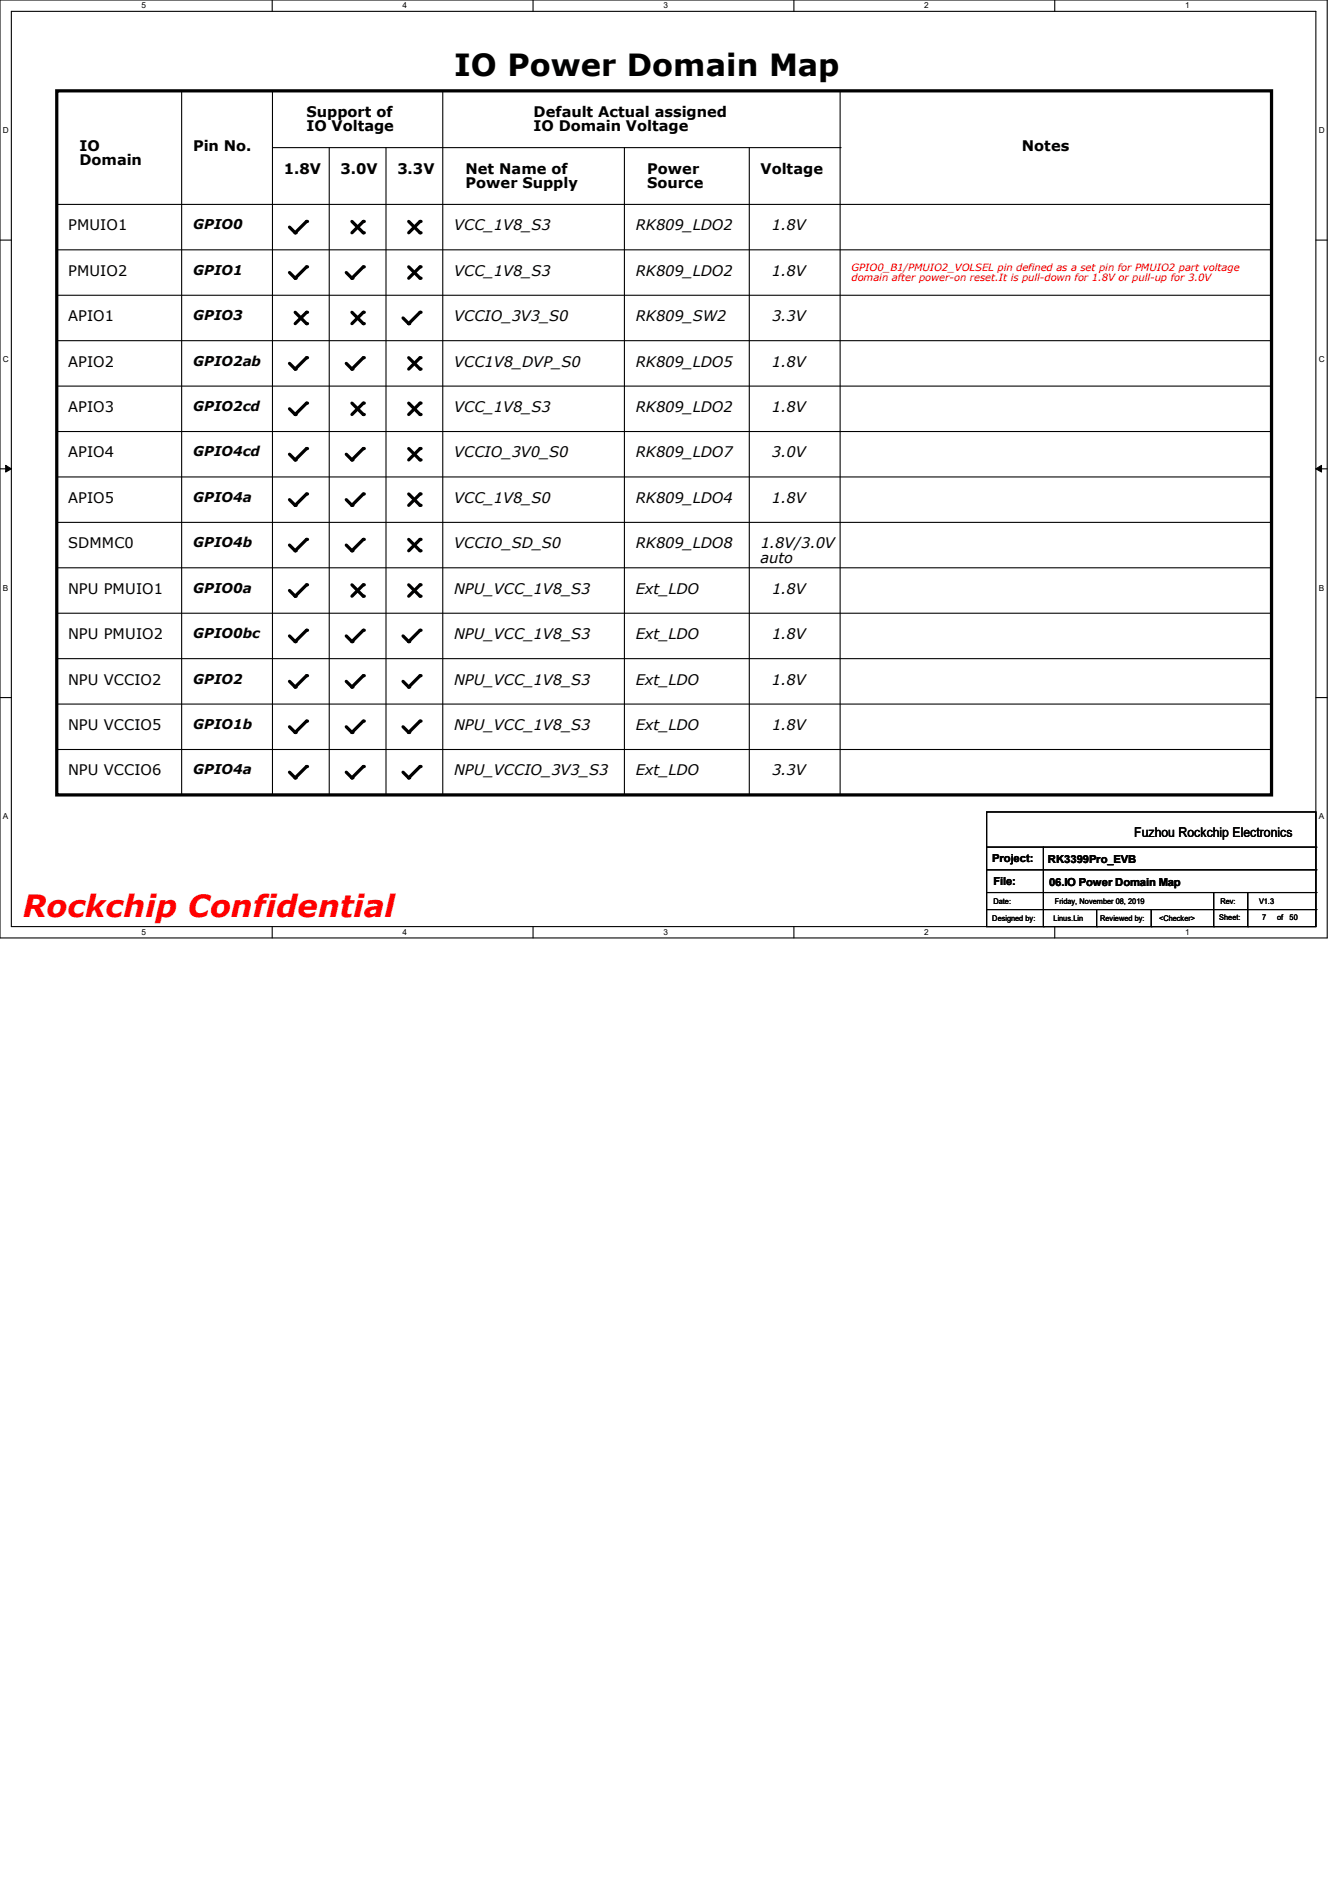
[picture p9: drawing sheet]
<svg xmlns="http://www.w3.org/2000/svg" width="210mm" height="297mm" viewBox="0 0 210 297" stroke-linecap="round" stroke-linejoin="round" font-family="sans-serif">
<path d="M0 0h207.9v146.9h-207.9zM1.8 1.8h204.3v143.3h-204.3z" fill="none" stroke="#000" stroke-width=".17"/>
<g fill="#fff">
<path d="M22.2 .2h.7v1.4h-.7z"/>
<path d="M22.2 145.2h.7v1.4h-.7z"/>
</g>
<path d="M42.6 0v1.8M42.6 145.1v1.8" fill="none" stroke="#000" stroke-width=".17"/>
<g fill="#fff">
<path d="M63 .2h.7v1.4h-.7z"/>
<path d="M63 145.2h.7v1.4h-.7z"/>
</g>
<path d="M83.5 0v1.8M83.5 145.1v1.8" fill="none" stroke="#000" stroke-width=".17"/>
<g fill="#fff">
<path d="M103.9 .2h.7v1.4h-.7z"/>
<path d="M103.9 145.2h.7v1.4h-.7z"/>
</g>
<path d="M124.3 0v1.8M124.3 145.1v1.8" fill="none" stroke="#000" stroke-width=".17"/>
<g fill="#fff">
<path d="M144.7 .2h.7v1.4h-.7z"/>
<path d="M144.7 145.2h.7v1.4h-.7z"/>
</g>
<path d="M165.2 0v1.8M165.2 145.1v1.8" fill="none" stroke="#000" stroke-width=".17"/>
<g fill="#fff">
<path d="M185.6 .2h.7v1.4h-.7z"/>
<path d="M185.6 145.2h.7v1.4h-.7z"/>
<path d="M.5 19.7h.9v1.4h-.9z"/>
<path d="M206.5 19.7h.9v1.4h-.9z"/>
<path d="M.5 55.5h.9v1.4h-.9z"/>
<path d="M206.5 55.5h.9v1.4h-.9z"/>
</g>
<path d="M0 37.6h1.8M206.1 37.6h1.8" fill="none" stroke="#000" stroke-width=".17"/>
<g fill="#fff">
<path d="M.5 91.3h.8v1.4h-.8z"/>
<path d="M206.5 91.3h.8v1.4h-.8z"/>
</g>
<path d="M0 73.4h1.8M206.1 73.4h1.8" fill="none" stroke="#000" stroke-width=".17"/>
<path d="M.9 72.9l.9 .5-.9 .5zM206.1 73.4l.9-.5v1z" fill="#000" stroke="#000" stroke-width=".16"/>
<g fill="#fff">
<path d="M.5 127.1h.8v1.4h-.8z"/>
<path d="M206.5 127.1h.8v1.4h-.8z"/>
</g>
<g fill="none" stroke="#000" stroke-width=".17">
<path d="M28.4 14.2v110.3M42.7 14.2v110.3M69.3 14.2v110.3M131.6 14.2v110.3M8.9 32h190.2M8.9 39.1h190.2M42.7 23.1h88.9M51.6 23.1v101.4M60.5 23.1v101.4M97.8 23.1v101.4M117.3 23.1v101.4M131.6 23.1h.1"/>
<path d="M199.1 32h.1M199.1 39.1h.1M8.9 46.2h190.2M8.9 53.3h190.2M199.1 46.2h.1M199.1 53.3h.1M8.9 60.5h190.2M8.9 67.6h190.2M8.9 74.7h190.2M199.1 60.5h.1M199.1 67.6h.1M199.1 74.7h.1"/>
<path d="M8.9 81.8h190.2M8.9 88.9h190.2M8.9 96h190.2M199.1 81.8h.1M199.1 88.9h.1M199.1 96h.1M0 109.2h1.8M8.9 103.1h190.2M8.9 110.2h190.2M8.9 117.3h190.2M199.1 103.1h.1M199.1 110.2h.1"/>
<path d="M199.1 117.3h.1M206.1 109.2h1.8M28.4 124.5h.1M42.7 124.5h.1M51.6 124.5h.1M60.5 124.5h.1M69.3 124.5h.1M97.8 124.5h.1M117.3 124.5h.1M131.6 124.5h.1M154.5 127.1h51.6v18h-51.6zM154.5 132.6h51.6"/>
<path d="M154.5 136.2h51.6M154.5 139.7h51.6M163.4 132.6v12.5M190.1 139.7v5.4M195.4 139.7v5.4M206.1 132.6h.1M206.1 136.2h.1M206.1 139.7h.1M154.5 142.4h51.6M163.4 145.1h.1M171.7 145.1h.1M171.7 142.4v2.7"/>
<path d="M180.3 145.1h.1M180.3 142.4v2.7M190.1 145.1h.1M195.4 145.1h.1M206.1 142.4h.1"/>
</g>
<g fill="none" stroke="#000" stroke-width=".51">
<path d="M8.9 14.2h190.2v110.3h-190.2zM48 34.7l-1.8 1.7-.9-.8M55.1 34.7l1.8 1.7M56.9 34.7l-1.8 1.7M64 34.7l1.8 1.7M65.8 34.7l-1.8 1.7M46.2 48.9l1.8 1.8M48 41.8l-1.8 1.8-.9-.9M48 56l-1.8 1.8-.9-.9M48 48.9l-1.8 1.8M55.1 48.9l1.8 1.8M56.9 41.8l-1.8 1.8-.9-.9"/>
<path d="M56.9 56l-1.8 1.8-.9-.9M56.9 48.9l-1.8 1.8M64 41.8l1.8 1.8M64 56l1.8 1.8M65.8 41.8l-1.8 1.8M65.8 56l-1.8 1.8M65.8 48.9l-1.8 1.8-.9-.9M48 70.2l-1.8 1.8-.9-.9M48 77.3l-1.8 1.8-.9-.9M48 63.1l-1.8 1.8-.9-.9M55.1 63.1l1.8 1.8M56.9 70.2l-1.8 1.8-.9-.9"/>
<path d="M56.9 77.3l-1.8 1.8-.9-.9M56.9 63.1l-1.8 1.8M64 70.2l1.8 1.8M64 77.3l1.8 1.8M64 63.1l1.8 1.8M65.8 70.2l-1.8 1.8M65.8 77.3l-1.8 1.8M65.8 63.1l-1.8 1.8M48 84.5l-1.8 1.7-.9-.9M48 91.6l-1.8 1.7-.9-.8M48 98.7l-1.8 1.8-.9-.9M55.1 91.6l1.8 1.7"/>
<path d="M56.9 84.5l-1.8 1.7-.9-.9M56.9 91.6l-1.8 1.7M56.9 98.7l-1.8 1.8-.9-.9M64 84.5l1.8 1.7M64 91.6l1.8 1.7M65.8 84.5l-1.8 1.7M65.8 98.7l-1.8 1.8-.9-.9M65.8 91.6l-1.8 1.7M48 105.8l-1.8 1.8-.9-.9M48 112.9l-1.8 1.8-.9-.9M56.9 105.8l-1.8 1.8-.9-.9M56.9 112.9l-1.8 1.8-.9-.9"/>
<path d="M65.8 105.8l-1.8 1.8-.9-.9M65.8 112.9l-1.8 1.8-.9-.9M48 120l-1.8 1.8-.9-.9M56.9 120l-1.8 1.8-.9-.9M65.8 120l-1.8 1.8-.9-.9"/>
</g>
<g fill="#000">
<circle cx="46.2" cy="36.4" r=".25"/>
<circle cx="48" cy="34.7" r=".25"/>
<circle cx="56.9" cy="34.7" r=".25"/>
<circle cx="56.9" cy="36.4" r=".25"/>
<circle cx="65.8" cy="36.4" r=".25"/>
<circle cx="65.8" cy="34.7" r=".25"/>
<circle cx="46.2" cy="43.6" r=".25"/>
<circle cx="46.2" cy="57.8" r=".25"/>
<circle cx="48" cy="41.8" r=".25"/>
<circle cx="48" cy="48.9" r=".25"/>
<circle cx="48" cy="50.7" r=".25"/>
<circle cx="48" cy="56" r=".25"/>
<circle cx="55.1" cy="43.6" r=".25"/>
<circle cx="55.1" cy="57.8" r=".25"/>
<circle cx="56.9" cy="41.8" r=".25"/>
<circle cx="56.9" cy="50.7" r=".25"/>
<circle cx="56.9" cy="56" r=".25"/>
<circle cx="56.9" cy="48.9" r=".25"/>
<circle cx="64" cy="50.7" r=".25"/>
<circle cx="65.8" cy="57.8" r=".25"/>
<circle cx="65.8" cy="56" r=".25"/>
<circle cx="65.8" cy="48.9" r=".25"/>
<circle cx="65.8" cy="43.6" r=".25"/>
<circle cx="65.8" cy="41.8" r=".25"/>
<circle cx="46.2" cy="72" r=".25"/>
<circle cx="46.2" cy="79.1" r=".25"/>
<circle cx="46.2" cy="64.9" r=".25"/>
<circle cx="48" cy="70.2" r=".25"/>
<circle cx="48" cy="77.3" r=".25"/>
<circle cx="48" cy="63.1" r=".25"/>
<circle cx="55.1" cy="79.1" r=".25"/>
<circle cx="55.1" cy="72" r=".25"/>
<circle cx="56.9" cy="70.2" r=".25"/>
<circle cx="56.9" cy="77.3" r=".25"/>
<circle cx="56.9" cy="64.9" r=".25"/>
<circle cx="56.9" cy="63.1" r=".25"/>
<circle cx="65.8" cy="72" r=".25"/>
<circle cx="65.8" cy="64.9" r=".25"/>
<circle cx="65.8" cy="63.1" r=".25"/>
<circle cx="65.8" cy="70.2" r=".25"/>
<circle cx="65.8" cy="77.3" r=".25"/>
<circle cx="65.8" cy="79.1" r=".25"/>
<circle cx="46.2" cy="86.2" r=".25"/>
<circle cx="46.2" cy="93.3" r=".25"/>
<circle cx="48" cy="98.7" r=".25"/>
<circle cx="48" cy="84.5" r=".25"/>
<circle cx="48" cy="91.6" r=".25"/>
<circle cx="55.1" cy="86.2" r=".25"/>
<circle cx="56.9" cy="98.7" r=".25"/>
<circle cx="56.9" cy="84.5" r=".25"/>
<circle cx="56.9" cy="91.6" r=".25"/>
<circle cx="56.9" cy="93.3" r=".25"/>
<circle cx="65.8" cy="84.5" r=".25"/>
<circle cx="65.8" cy="86.2" r=".25"/>
<circle cx="65.8" cy="91.6" r=".25"/>
<circle cx="65.8" cy="93.3" r=".25"/>
<circle cx="65.8" cy="98.7" r=".25"/>
<circle cx="46.2" cy="107.6" r=".25"/>
<circle cx="46.2" cy="114.7" r=".25"/>
<circle cx="46.2" cy="100.5" r=".25"/>
<circle cx="48" cy="112.9" r=".25"/>
<circle cx="48" cy="105.8" r=".25"/>
<circle cx="55.1" cy="100.5" r=".25"/>
<circle cx="55.1" cy="107.6" r=".25"/>
<circle cx="55.1" cy="114.7" r=".25"/>
<circle cx="56.9" cy="105.8" r=".25"/>
<circle cx="56.9" cy="112.9" r=".25"/>
<circle cx="64" cy="107.6" r=".25"/>
<circle cx="64" cy="100.5" r=".25"/>
<circle cx="64" cy="114.7" r=".25"/>
<circle cx="65.8" cy="105.8" r=".25"/>
<circle cx="65.8" cy="112.9" r=".25"/>
<circle cx="46.2" cy="121.8" r=".25"/>
<circle cx="48" cy="120" r=".25"/>
<circle cx="55.1" cy="121.8" r=".25"/>
<circle cx="56.9" cy="120" r=".25"/>
<circle cx="64" cy="121.8" r=".25"/>
<circle cx="65.8" cy="120" r=".25"/>
</g>
<text font-size="4.8" x="71.1" y="11.9">IO Power Domain Map</text>
<text font-size="4.8" fill="#f00" x="3.6" y="143.5">Rockchip Confidential</text>
<g font-size="2.3">
<text x="12.4" y="23.6">IO</text>
<text x="30.2" y="23.6">Pin No.</text>
<text x="48" y="18.3">Support of</text>
<text x="48" y="20.6">IO Voltage</text>
<text x="83.6" y="18.3">Default Actual assigned</text>
<text x="83.6" y="20.6">IO Domain Voltage</text>
<text x="160" y="23.6">Notes</text>
<text x="12.4" y="25.9">Domain</text>
<text x="44.4" y="27.2">1.8V</text>
<text x="53.3" y="27.2">3.0V</text>
<text x="62.2" y="27.2">3.3V</text>
<text x="72.9" y="27.2">Net Name of</text>
<text x="72.9" y="29.5">Power Supply</text>
<text x="101.3" y="27.2">Power</text>
<text x="101.3" y="29.5">Source</text>
<text x="119.1" y="27.2">Voltage</text>
<text x="10.7" y="36.1">PMUIO1</text>
<text x="71.1" y="36.1">VCC_1V8_S3</text>
<text x="99.6" y="36.1">RK809_LDO2</text>
<text x="120.9" y="36.1">1.8V</text>
<text x="10.7" y="43.2">PMUIO2</text>
<text x="71.1" y="43.2">VCC_1V8_S3</text>
<text x="99.6" y="43.2">RK809_LDO2</text>
<text x="120.9" y="43.2">1.8V</text>
<text x="10.7" y="50.3">APIO1</text>
<text x="71.1" y="50.3">VCCIO_3V3_S0</text>
<text x="99.6" y="50.3">RK809_SW2</text>
<text x="120.9" y="50.3">3.3V</text>
<text x="10.7" y="57.4">APIO2</text>
<text x="71.1" y="57.4">VCC1V8_DVP_S0</text>
<text x="99.6" y="57.4">RK809_LDO5</text>
<text x="120.9" y="57.4">1.8V</text>
<text x="10.7" y="64.5">APIO3</text>
<text x="71.1" y="64.5">VCC_1V8_S3</text>
<text x="99.6" y="64.5">RK809_LDO2</text>
<text x="120.9" y="64.5">1.8V</text>
<text x="10.7" y="71.6">APIO4</text>
<text x="71.1" y="71.6">VCCIO_3V0_S0</text>
<text x="99.6" y="71.6">RK809_LDO7</text>
<text x="120.9" y="71.6">3.0V</text>
<text x="10.7" y="78.7">APIO5</text>
<text x="71.1" y="78.7">VCC_1V8_S0</text>
<text x="99.6" y="78.7">RK809_LDO4</text>
<text x="120.9" y="78.7">1.8V</text>
<text x="10.7" y="85.9">SDMMC0</text>
<text x="71.1" y="85.9">VCCIO_SD_S0</text>
<text x="99.6" y="85.9">RK809_LDO8</text>
<text x="119.1" y="88.1">auto</text>
<text x="119.1" y="85.9">1.8V/3.0V</text>
<text x="10.7" y="93">NPU PMUIO1</text>
<text x="71.1" y="93">NPU_VCC_1V8_S3</text>
<text x="99.6" y="93">Ext_LDO</text>
<text x="120.9" y="93">1.8V</text>
<text x="10.7" y="100.1">NPU PMUIO2</text>
<text x="71.1" y="100.1">NPU_VCC_1V8_S3</text>
<text x="99.6" y="100.1">Ext_LDO</text>
<text x="120.9" y="100.1">1.8V</text>
<text x="10.7" y="107.2">NPU VCCIO2</text>
<text x="71.1" y="107.2">NPU_VCC_1V8_S3</text>
<text x="99.6" y="107.2">Ext_LDO</text>
<text x="120.9" y="107.2">1.8V</text>
<text x="10.7" y="114.3">NPU VCCIO5</text>
<text x="71.1" y="114.3">NPU_VCC_1V8_S3</text>
<text x="99.6" y="114.3">Ext_LDO</text>
<text x="120.9" y="114.3">1.8V</text>
<text x="10.7" y="121.4">NPU VCCIO6</text>
<text x="71.1" y="121.4">NPU_VCCIO_3V3_S3</text>
<text x="99.6" y="121.4">Ext_LDO</text>
<text x="120.9" y="121.4">3.3V</text>
</g>
<g font-size="2.1">
<text x="30.2" y="35.9">GPIO0</text>
<text x="30.2" y="43">GPIO1</text>
<text x="30.2" y="50.1">GPIO3</text>
<text x="30.2" y="57.2">GPIO2ab</text>
<text x="30.2" y="64.3">GPIO2cd</text>
<text x="30.2" y="71.5">GPIO4cd</text>
<text x="30.2" y="78.6">GPIO4a</text>
<text x="30.2" y="85.7">GPIO4b</text>
<text x="30.2" y="92.8">GPIO0a</text>
<text x="30.2" y="99.9">GPIO0bc</text>
<text x="30.2" y="107">GPIO2</text>
<text x="30.2" y="114.1">GPIO1b</text>
<text x="30.2" y="121.2">GPIO4a</text>
<text x="177.6" y="131">Fuzhou Rockchip Electronics</text>
</g>
<g font-size="1.7">
<text x="155.4" y="135">Project:</text>
<text x="164.1" y="135.1">RK3399Pro_EVB</text>
<text x="155.6" y="138.5">File:</text>
<text x="164.3" y="138.7">06.IO Power Domain Map</text>
</g>
<g font-size="1.6" fill="#f00">
<text x="133.3" y="42.5">GPIO0_B1/PMUIO2_VOLSEL pin defined as a set pin for PMUIO2 part voltage</text>
<text x="133.3" y="44.1">domain after power-on reset.It is pull-down for 1.8V or pull-up for 3.0V</text>
</g>
<g font-size="1.3">
<text x="22.2" y="1.3">5</text>
<text x="63" y="1.3">4</text>
<text x="103.9" y="1.3">3</text>
<text x="144.7" y="1.3">2</text>
<text x="185.6" y="1.3">1</text>
<text x=".5" y="20.8">D</text>
<text x="206.5" y="20.8">D</text>
<text x=".5" y="56.6">C</text>
<text x="206.5" y="56.6">C</text>
<text x=".5" y="92.5">B</text>
<text x="206.5" y="92.5">B</text>
<text x=".5" y="128.3">A</text>
<text x="206.5" y="128.3">A</text>
<text x="22.2" y="146.4">5</text>
<text x="63" y="146.4">4</text>
<text x="103.9" y="146.4">3</text>
<text x="144.7" y="146.4">2</text>
<text x="185.6" y="146.4">1</text>
</g>
<g font-size="1.2">
<text x="155.6" y="141.6">Date:</text>
<text x="165.2" y="141.6">Friday, November 08, 2019</text>
<text x="191.1" y="141.6">Rev:</text>
<text x="197.2" y="141.6">V1.3</text>
<text x="155.4" y="144.3">Designed by:</text>
<text x="165" y="144.3">Linus.Lin</text>
<text x="172.3" y="144.3">Reviewed by:</text>
<text x="181.5" y="144.3">&lt;Checker&gt;</text>
<text x="191" y="144.1">Sheet:</text>
<text x="197.7" y="144.1">7</text>
<text x="200" y="144.1">of</text>
<text x="202" y="144.1">50</text>
</g>
</svg>
